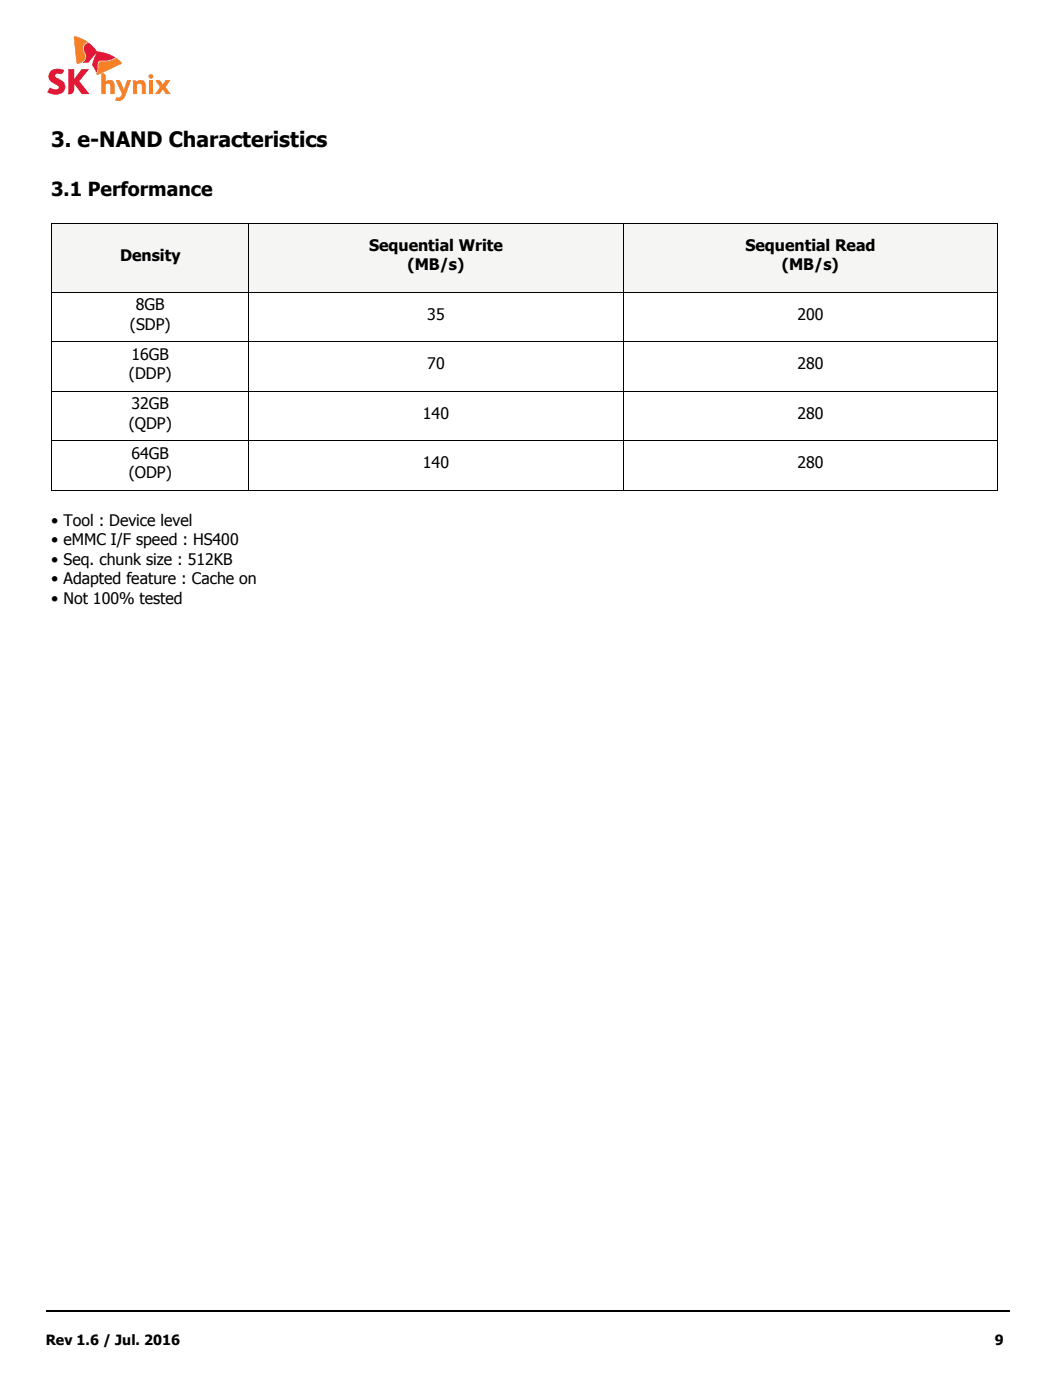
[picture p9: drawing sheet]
<svg xmlns="http://www.w3.org/2000/svg" width="210mm" height="279mm" viewBox="0 0 210 279" stroke-linecap="round" stroke-linejoin="round" font-family="sans-serif">
<path d="M9.1 261.4h.2v.3h-.2z" fill="#000"/>
<path d="M9.3 261.6h192.3" fill="none" stroke="#000" stroke-width=".36"/>
<path d="M9.4 7.2h24.6v13h-24.6z" fill="#fff"/>
<g fill="#e31837">
<path d="M10.2 14.2a2.62 2.62 0 0 1 2.5-.2v.2a.7 .7 0 0 1-1 .5h-.4a.41 .41 0 0 0-.3 .2 .41 .41 0 0 0 0 .5l.3 .2a1.94 1.94 0 0 1 1.6 2.1 2.26 2.26 0 0 1-3.2 .8l-.2-.1 .5-.9a1.21 1.21 0 0 0 1.8 0 1.2 1.2 0 0 0-1-.9 1.46 1.46 0 0 1-.6-2.4z"/>
<path d="M10.1 14.3a2.44 2.44 0 0 1 2.7-.3 .89 .89 0 0 1-1.3 .7l-.3 .1a.45 .45 0 0 0-.2 .5 .45 .45 0 0 0 .5 .3l.2 .1a.57 .57 0 0 1-.8-.4 .57 .57 0 0 1 .7-.6 .75 .75 0 0 0 1.1-.7v.1a1.91 1.91 0 0 0-2.9 1.1 2.25 2.25 0 0 0 1.7 1.7l.4 .5a.95 .95 0 0 1-1.5 .4l-.5-.2-.4 .8a2.75 2.75 0 0 0 3.1-.2 1.25 1.25 0 0 0 .1-1.7l-1.1-.8a1.6 1.6 0 0 1 1.4 1.9 1.6 1.6 0 0 1-1.9 1.3l-1.6-.4 .5-1a1.59 1.59 0 0 0 1.7 .1v-.4l-.7-.3a1.62 1.62 0 0 1-.9-2.6z"/>
<path d="M13.7 13.9h1.1v2l1.5-2h1.4l-2 2.3 2.1 2.5h-1.5l-1.5-2.1v1.2a.96 .96 0 0 1-1.1 1z"/>
<path d="M13.6 13.8h1.2v2.1l1.5-2.1h1.4l-1.9 2.4h-.1l1.9-2.4 .1 .1h-1.4l-1.5 2v-2h-1.1v4.8h.2a.89 .89 0 0 0 .8-.9l.1-1.2 1.6 2.1h1.4l-.1 .1-2-2.6 .1-.1 2 2.7h-1.5l-1.5-2.2v.7a1.14 1.14 0 0 1-1.2 1.5z"/>
<path d="M17 9l.6-.4a4.6 4.6 0 0 1 1.7 1.7l-1.7 2.2h-1a1.57 1.57 0 0 0 .3-2.3l-.1-.9z"/>
<path d="M17.1 8.8l.5-.2h.2a1.14 1.14 0 0 0-1 1.1l.1 .4a1.72 1.72 0 0 1-.3 2.4v-.1h1l1.7-2.1-1.6-1.7a4.3 4.3 0 0 1 1.7 1.8l-1.8 2.1h-1.1a1.55 1.55 0 0 0 .3-2.3 1.12 1.12 0 0 1 .3-1.4z"/>
<path d="M19.3 10.3a7.6 7.6 0 0 1 3.7 1.2 5.7 5.7 0 0 1-3.1 .6 1.09 1.09 0 0 0-.5 1.2l-.2 1.1-.8-1.5z"/>
<path d="M19.3 10.3a7 7 0 0 1 3.7 1.2 8.3 8.3 0 0 1-3.2 .7l-.2 .3-.1 .5a1.61 1.61 0 0 1-.4 1.5l.3-1.4a.96 .96 0 0 1 1.3-1.1l1-.1 1.2-.4a7.2 7.2 0 0 0-3.5-1.1l-1 2.5 .6 .9 .2 .6-.1 .1-.7-1.6z"/>
</g>
<g fill="#f58025">
<path d="M14.8 7.3a5.3 5.3 0 0 1 2.7 1.1 1.38 1.38 0 0 0-.7 2.2 1.16 1.16 0 0 1-.4 1.7l-.8 .3-.3-.1z"/>
<path d="M14.8 7.3a4 4 0 0 1 2.7 1.2l-.7 .4a1.31 1.31 0 0 0 .1 1.8 1.45 1.45 0 0 1-1.5 2l.1-.1a1.45 1.45 0 0 0 1.3-.8 1.45 1.45 0 0 0-.2-1.6 1.27 1.27 0 0 1 .9-1.8l-2-.9-.7-.1 .5 4.8 .2 .4-.1 .1-.7-5.1z"/>
<path d="M19.9 12.4l.1-.1a5.8 5.8 0 0 0 3.2-.7 1.6 1.6 0 0 1 1 1.1l-4.7 2.2-.2-.2 .3-.7 .2-1.4z"/>
<path d="M19.9 12.4l.3-.2a4.8 4.8 0 0 0 3-.6l1 .7v.4l-4.6 2.2a.22 .22 0 0 1-.2 0 .22 .22 0 0 1-.1-.2l.3 .1 4.4-2.1a.21 .21 0 0 0 .1-.2 .21 .21 0 0 0-.1-.2l-.1-.1a.77 .77 0 0 0-.7-.5 .77 .77 0 0 0-.7 .4l-1.1 .2-1.3 .1a1.48 1.48 0 0 0-.4 1.4l-.2 .6-.2 .4z"/>
<path d="M23.2 16.1l.1-.1a.61 .61 0 0 1 .8 .5l.6 1.5 .7-1.9h.7l-1.1 2.7a1.44 1.44 0 0 1-1.9 1.2l.1-.5a.78 .78 0 0 0 1.2-.8z"/>
<path d="M23.1 16a.76 .76 0 0 1 1.1 .6l.6 1.4 .5-2 .8 .1-1.1 2.8 1-2.9 .1 .1h-.7l-.6 2-.8-1.6a.57 .57 0 0 0-.8-.4l1.2 2.5a.89 .89 0 0 1-1.2 .9l-.1 .4a1.53 1.53 0 0 0 2-1.1 1.44 1.44 0 0 1-2.1 1.2l.2-.6a.77 .77 0 0 0 1.1-.7z"/>
<path d="M31.1 16.1h.1a.61 .61 0 0 1 .9 .3l.4 .6 .6-1h.8l-.9 1.4 .9 1.3h-.8l-.6-1-.6 1h-.8l.9-1.3z"/>
<path d="M31.1 16.1a.87 .87 0 0 1 1.3 .6l.1 .3h-.1l.7-1h.9l-1 1.3 1 1.5-1.1-1.4 1-1.4-.8 .1-.7 .9a1.14 1.14 0 0 0-1.1-.9l-.2 .1 .9 1.2-.9 1.4v-.1h.8l.6-1 .6 1h.9v.1l-.9-.1-.7-.9-.5 1h-.9l.9-1.4z"/>
<path d="M26.5 16.1h.6l.1 .3a1.01 1.01 0 0 1 1.1-.4 1.01 1.01 0 0 1 .7 .9v1.8h-.6l-.1-1.9a.66 .66 0 0 0-1 .1v1.8h-.7z"/>
<path d="M26.5 16.1a.56 .56 0 0 1 .8 .2h-.1a1.28 1.28 0 0 1 1.6-.1 4.9 4.9 0 0 1 .2 2.6h-.7v-1.8a.51 .51 0 0 0-.4-.3 .51 .51 0 0 0-.6 .2v1.9h-.7v-1.9h.1l-.1 1.8h.6l.1-1.9a.64 .64 0 0 1 .6-.2 .64 .64 0 0 1 .5 .4v1.7h.6v-1.8a1.03 1.03 0 0 0-.7-.8 1.03 1.03 0 0 0-1.1 .3l-.2-.2-.4-.1v.9z"/>
<path d="M29.8 14.9h.5l.3 .3-.5-.3-.3 .2a.38 .38 0 0 0 .3 .5 .38 .38 0 0 0 .4-.4v.2l-.4 .3-.4-.3z"/>
<path d="M29.8 16.1h.6v2.6h-.6z"/>
<path d="M29.7 16h.8v2.8l-.1-2.7h-.6v2.6h.7h-.8z"/>
<path d="M20.3 14.7a.56 .56 0 0 1 .7 .5v1.1a1 1 0 0 1 1.1-.2 1 1 0 0 1 .7 .8v1.8h-.7v-1.6a.57 .57 0 0 0-.5-.5 .57 .57 0 0 0-.6 .3v1.8h-.7z"/>
<path d="M20.3 14.6l.5 .1 .2 .3 .1 1.4-.1-.9a.6 .6 0 0 0-.7-.8l.1 4h.6v-1.8a.66 .66 0 0 1 .8-.3 .66 .66 0 0 1 .3 .8v1.3h.6v-1.6a.97 .97 0 0 0-.6-1 .97 .97 0 0 0-1.1 .3 1.04 1.04 0 0 1 1-.4 1.04 1.04 0 0 1 .8 .8v2h-.8a2.9 2.9 0 0 0-.2-2.1h-.4l-.3 .3v1.8h-.8z"/>
<circle cx="30.1" cy="15.2" r=".41"/>
</g>
<path d="M9.5 20.5h192v1.5h-192z" fill="#fff"/>
<g fill="#f5f6f4">
<path d="M10.3 44.6h39.3v13.8h-39.3z"/>
<path d="M49.6 44.6h74.7v13.8h-74.7z"/>
<path d="M124.3 44.6h74.8v13.8h-74.8z"/>
</g>
<path d="M10.2 44.6h188.9M10.2 58.4h188.9M10.3 44.7v53.1M49.6 44.5v53.5M124.3 44.5v53.5M199.1 44.7v53.1M10.2 68.2h188.9M10.2 78.1h188.9M10.2 88h188.9M10.2 97.9h188.9" fill="none" stroke="#000" stroke-width=".2"/>
<text font-size="4.2" x="10.2" y="29.3">3. e-NAND Characteristics</text>
<text font-size="3.9" x="10.2" y="39.1">3.1 Performance</text>
<g font-size="3.2">
<text x="24" y="52">Density</text>
<text x="73.6" y="50.1">Sequential Write</text>
<text x="81.3" y="54">(MB/s)</text>
<text x="148.7" y="50.1">Sequential Read</text>
<text x="156" y="54">(MB/s)</text>
<text x="25.9" y="65.8">(SDP)</text>
<text x="27.1" y="61.9">8GB</text>
<text x="85.3" y="63.8">35</text>
<text x="159.1" y="63.8">200</text>
<text x="26.2" y="71.8">16GB</text>
<text x="25.7" y="75.7">(DDP)</text>
<text x="85.3" y="73.7">70</text>
<text x="159.1" y="73.7">280</text>
<text x="26.2" y="81.6">32GB</text>
<text x="84.4" y="83.6">140</text>
<text x="159.1" y="83.6">280</text>
<text x="25.7" y="85.5">(QDP)</text>
<text x="25.7" y="95.4">(ODP)</text>
<text x="26.2" y="91.5">64GB</text>
<text x="84.4" y="93.5">140</text>
<text x="159.1" y="93.5">280</text>
<text x="10.2" y="104.9">• Tool : Device level</text>
<text x="10.2" y="108.8">• eMMC I/F speed : HS400</text>
<text x="10.2" y="112.7">• Seq. chunk size : 512KB</text>
<text x="10.2" y="116.6">• Adapted feature : Cache on</text>
<text x="10.2" y="120.5">• Not 100% tested</text>
</g>
<g font-size="2.8">
<text x="9.1" y="268.4">Rev 1.6 / Jul. 2016</text>
<text x="198.5" y="268.4">9</text>
</g>
</svg>
